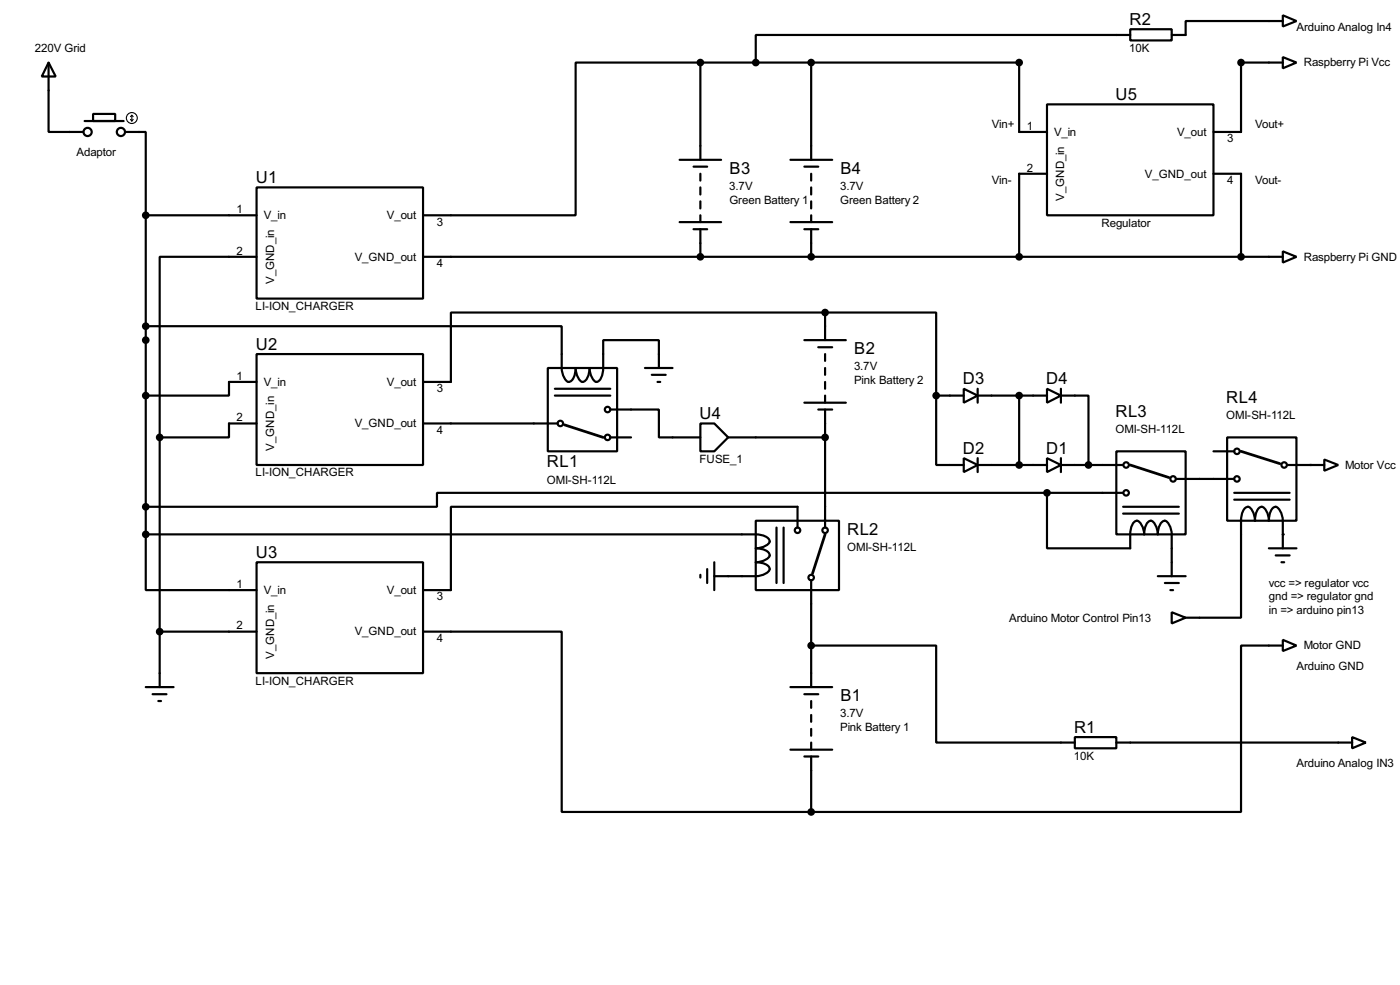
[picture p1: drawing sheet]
<svg xmlns="http://www.w3.org/2000/svg" width="256mm" height="180mm" viewBox="0 0 256 180" stroke-linecap="round" stroke-linejoin="round" font-family="sans-serif">
<g fill="none" stroke="#000" stroke-width=".4">
<path d="M8.9 11.5l1.3 2.5h-2.5zM8.9 11.5v12.7h6.4M128.3 11.5h-22.8v27.9h-28M128.3 11.5v17.8M128.3 11.5h58.4v12.7h5.1M148.6 11.5v17.8M191.8 19.1h30.5v20.3h-30.5zM207.1 5.4h7.6v2h-7.6zM207.1 6.4h-68.6v5.1M235 10.5l2.5 1-2.5 1zM235 2.8l2.5 1.1-2.5 1zM235 3.9h-17.8v2.5h-2.5"/>
<path d="M235 11.5h-7.6v12.7h-5.1M15.5 22.2h7.2M17.1 20.9h4v1.3h-4zM22.9 24.2h3.8v15.2M26.7 39.4h20.3M26.7 39.4v58.4M47 34.3h30.5v20.4h-30.5zM124.5 29.3h7.6M127.1 30.5h2.5M128.3 31.8v1.3M128.3 34.3v1.3M128.3 36.9v1.3"/>
<path d="M128.3 39.4v1.3M144.8 29.3h7.7M147.4 30.5h2.5M148.6 31.8v1.3M148.6 34.3v1.3M148.6 36.9v1.3M148.6 39.4v1.3M191.8 31.8h-5.1v15.2M222.3 31.8h5.1v15.2M26.7 59.7h76.2v5.1a7.1 7.1 0 0 0 .4 4.3l.6 .7a.91 .91 0 0 0 1.2-.7l.4-1.7a2.75 2.75 0 0 0 1.2 2.5 2.37 2.37 0 0 0 1.3-2.5 2.75 2.75 0 0 0 1.3 2.5 1.5 1.5 0 0 0 1-1.3l.2-1.2v-5.1h10.2v5.1M47 47h-17.7v33.1M77.5 47h157.5"/>
<path d="M124.5 40.7h7.6M127.1 42h2.5M128.3 42v5M144.8 40.7h7.7M147.4 42h2.5M148.6 42v5M151.2 57.2h20.3v15.2M151.2 57.2h-68.6v12.7h-5.1M151.2 57.2v5.1M235 46l2.5 1-2.5 1.1zM47 64.8h30.5v20.3h-30.5zM47 69.9h-5v2.5h-15.3"/>
<path d="M47 77.5h-5v2.6h-12.7M77.5 77.5h24.7M100.4 67.4h12.7v15.2h-12.7zM101.7 72.4h10.1M101.7 71.2h10.1M111.8 75h8.9v5.1h7.6M118.2 67.4h5M119.4 68.6h2.6M120.5 69.9h.5M128.3 77.5h2.6l2.5 2.6-2.5 2.5h-2.6zM147.4 62.3h7.6M147.4 73.7h7.6"/>
<path d="M149.9 63.6h2.6M149.9 75h2.6M151.2 64.8v1.3M151.2 67.4v1.2M151.2 69.9v1.3M151.2 72.4v1.3M151.2 75v21.6M171.5 72.4v12.7h5.1M171.5 72.4h5.1M176.6 71.2l2.5 1.2-2.5 1.3zM179.1 72.4h12.7M179.1 71.2v2.5"/>
<path d="M186.7 72.4v12.7M191.8 71.2l2.6 1.2-2.6 1.3zM194.4 72.4h5v12.7M194.4 71.2v2.5M26.7 97.8v10.2h20.3M26.7 97.8h111.8a2.33 2.33 0 0 1 2.5 1.3 2.68 2.68 0 0 1-2.5 1.3 3.1 3.1 0 0 1 2.4 .9 .88 .88 0 0 1-.7 1.2l-1.1 .3-.6 .1a3.2 3.2 0 0 1 2.4 .9 .9 .9 0 0 1-.7 1.2l-1.1 .4-.6 .1h-7.6M29.3 80.1v45.7M111.8 80.1h3.8M133.4 80.1h17.8M138.5 95.3h15.2v12.7h-15.2zM142.3 96.6v10.1M143.6 96.6v10.1"/>
<path d="M146.1 96.6v-3.8h-63.5v15.2h-5.1M176.6 83.9l2.5 1.2-2.5 1.3zM179.1 85.1h12.7M179.1 83.9v2.5M191.8 83.9l2.6 1.2-2.6 1.3zM191.8 90.2h-111.7v2.6h-53.4M191.8 90.2v10.2h15.3a8.4 8.4 0 0 1 .3-4.3 .88 .88 0 0 1 1.2-.7 3.1 3.1 0 0 1 1 2.4 2.27 2.27 0 0 1 1.3-2.5 2.65 2.65 0 0 1 1.2 2.5 2.29 2.29 0 0 1 1.3-2.5 2.65 2.65 0 0 1 1.3 2.5v7.7M191.8 90.2h14M194.4 85.1h11.4M194.4 83.9v2.5M204.5 82.6h12.7v15.2h-12.7zM205.8 94h10.2"/>
<path d="M205.8 92.8h10.2M215.4 87.7h10.7M222.3 82.6h3.8M224.8 80.1h12.7v15.2h-12.7zM226.1 90.2h10.2M226.1 91.5h10.2M235.8 85.1h6.8M242.6 84.1l2.6 1-2.6 1.1zM29.3 115.6h17.7M47 102.9h30.5v20.3h-30.5zM77.5 115.6h25.4v33h45.7M128.3 105.2v.5"/>
<path d="M129.6 104.2v2.5M130.9 102.9v5.1M148.6 118.2h22.9v17.7h25.4M148.6 106.2v19.6M212.1 105.5h5.1M213.4 106.7h2.6M214.4 108h.5M214.7 112.1l2.5 1-2.5 1zM232.5 100.4h5M233.7 101.7h2.6M234.8 102.9h.5M235 117.1l2.5 1.1-2.5 1z"/>
<path d="M235 118.2h-7.6v30.4h-78.8M235 100.4v-5.1a2.7 2.7 0 0 0-1.3-2.5 1.47 1.47 0 0 0-1.1 1.3l-.1 1.2a2.61 2.61 0 0 0-1.3-2.5 1.47 1.47 0 0 0-1.1 1.3l-.2 1.2a2.68 2.68 0 0 0-1.2-2.5 1.47 1.47 0 0 0-1.2 1.3l-.1 1.2v17.8h-10.2M26.7 125.8h5.1M28 127.1h2.5M29 128.3h.5M144.8 125.8h7.7M144.8 137.2h7.7M147.4 127.1h2.5M147.4 138.5h2.5M148.6 128.3v1.3M148.6 130.9v1.2M148.6 133.4v1.3"/>
<path d="M148.6 135.9v1.3M148.6 138.5v10.1M196.9 134.9h7.6v2.1h-7.6zM204.5 135.9h43.2M247.7 134.9l2.5 1-2.5 1.1z"/>
<circle cx="16" cy="24.2" r=".75"/>
<circle cx="22.1" cy="24.2" r=".75"/>
<circle cx="102.6" cy="77.5" r=".5"/>
<circle cx="111.3" cy="75" r=".5"/>
<circle cx="111.3" cy="80.1" r=".5"/>
<circle cx="146.1" cy="97.1" r=".5"/>
<circle cx="151.1" cy="97.1" r=".5"/>
<circle cx="206.3" cy="90.2" r=".5"/>
<circle cx="206.3" cy="85.1" r=".5"/>
<circle cx="214.9" cy="87.7" r=".5"/>
<circle cx="226.6" cy="87.7" r=".5"/>
<circle cx="226.6" cy="82.6" r=".5"/>
<circle cx="235.2" cy="85.1" r=".5"/>
<circle cx="148.6" cy="105.7" r=".5"/>
</g>
<g fill="#000">
<circle cx="235" cy="97.8" r=".2"/>
<circle cx="240.1" cy="85.1" r=".2"/>
</g>
<g fill="#000" stroke="#000" stroke-width=".4">
<circle cx="128.3" cy="11.5" r=".5"/>
<circle cx="138.4" cy="11.5" r=".5"/>
<circle cx="148.6" cy="11.5" r=".5"/>
<circle cx="186.7" cy="11.5" r=".5"/>
<circle cx="227.3" cy="11.5" r=".5"/>
<circle cx="26.7" cy="39.4" r=".5"/>
<circle cx="26.7" cy="59.7" r=".5"/>
<circle cx="128.3" cy="47" r=".5"/>
<circle cx="148.6" cy="47" r=".5"/>
<circle cx="151.1" cy="57.2" r=".5"/>
<circle cx="186.7" cy="47" r=".5"/>
<circle cx="227.3" cy="47" r=".5"/>
<circle cx="26.7" cy="62.3" r=".5"/>
<circle cx="26.7" cy="72.4" r=".5"/>
<circle cx="171.5" cy="72.4" r=".5"/>
<circle cx="186.7" cy="72.4" r=".5"/>
<circle cx="26.7" cy="97.8" r=".5"/>
<circle cx="26.7" cy="92.8" r=".5"/>
<circle cx="29.2" cy="80.1" r=".5"/>
<circle cx="151.1" cy="80.1" r=".5"/>
<circle cx="186.7" cy="85.1" r=".5"/>
<circle cx="191.8" cy="90.2" r=".5"/>
<circle cx="199.4" cy="85.1" r=".5"/>
<circle cx="29.2" cy="115.6" r=".5"/>
<circle cx="148.6" cy="118.2" r=".5"/>
<circle cx="148.6" cy="148.6" r=".5"/>
</g>
<g fill="none" stroke="#000" stroke-width=".2">
<path d="M23.9 21.9l.3 .3M24.2 21.1v1.1M24.2 21.1l-.3 .3M24.2 21.1l.2 .3M24.4 21.9l-.2 .3"/>
<circle cx="24.1" cy="21.6" r="1"/>
</g>
<path d="M103.4 77.8l7.1 2.3M151.2 97.8l-2.3 7.2M207.1 85.1l7.1 2.3M227.4 82.6l7.1 2.3" fill="none" stroke="#000" stroke-width=".5"/>
<g font-size="3.4">
<text x="206.9" y="4.6">R2</text>
<text x="204.4" y="18.3">U5</text>
<text x="46.9" y="33.5">U1</text>
<text x="133.7" y="31.8">B3</text>
<text x="154" y="31.8">B4</text>
<text x="46.9" y="64">U2</text>
<text x="156.5" y="64.8">B2</text>
<text x="176.4" y="70.4">D3</text>
<text x="191.7" y="70.4">D4</text>
<text x="128.2" y="76.7">U4</text>
<text x="204.4" y="76.2">RL3</text>
<text x="224.7" y="73.7">RL4</text>
<text x="176.4" y="83.1">D2</text>
<text x="191.7" y="83.1">D1</text>
<text x="100.2" y="85.6">RL1</text>
<text x="155.2" y="97.9">RL2</text>
<text x="46.9" y="102.1">U3</text>
<text x="154" y="128.3">B1</text>
<text x="196.8" y="134.1">R1</text>
</g>
<g font-size="2.4">
<text x="237.5" y="5.8">Arduino Analog In4</text>
<text x="6.4" y="9.6">220V Grid</text>
<text x="206.9" y="9.5">10K</text>
<text x="238.8" y="12.2">Raspberry Pi Vcc</text>
<text x="181.7" y="23.5">Vin+</text>
<text x="188.1" y="23.8">1</text>
<text x="229.9" y="23.5">Vout+</text>
<text x="14" y="28.6">Adaptor</text>
<text x="193.1" y="24.9">V_in</text>
<text x="215.6" y="24.9">V_out</text>
<text x="224.8" y="26.1">3</text>
<text x="133.6" y="34.7">3.7V</text>
<text x="153.9" y="34.7">3.7V</text>
<text x="181.7" y="33.7">Vin-</text>
<text x="188.1" y="31.4">2</text>
<text x="209.7" y="32.5">V_GND_out</text>
<text x="224.8" y="33.7">4</text>
<text x="229.9" y="33.7">Vout-</text>
<text x="43.4" y="39">1</text>
<text x="48.3" y="40.1">V_in</text>
<text x="70.9" y="40.1">V_out</text>
<text x="80.1" y="41.3">3</text>
<text x="133.6" y="37.3">Green Battery 1</text>
<text x="153.9" y="37.3">Green Battery 2</text>
<text x="195" y="36.8" transform="rotate(-90 195 36.8)">V_GND_in</text>
<text x="201.8" y="41.5">Regulator</text>
<text x="43.4" y="46.6">2</text>
<text x="65" y="47.7">V_GND_out</text>
<text x="238.8" y="47.7">Raspberry Pi GND</text>
<text x="50.2" y="52" transform="rotate(-90 50.2 52)">V_GND_in</text>
<text x="80.1" y="48.9">4</text>
<text x="46.8" y="56.8">LI-ION_CHARGER</text>
<text x="43.4" y="69.5">1</text>
<text x="48.3" y="70.6">V_in</text>
<text x="70.9" y="70.6">V_out</text>
<text x="80.1" y="71.8">3</text>
<text x="156.5" y="67.7">3.7V</text>
<text x="156.5" y="70.3">Pink Battery 2</text>
<text x="43.4" y="77.1">2</text>
<text x="224.6" y="76.7">OMI-SH-112L</text>
<text x="50.2" y="82.5" transform="rotate(-90 50.2 82.5)">V_GND_in</text>
<text x="65" y="78.2">V_GND_out</text>
<text x="80.1" y="79.4">4</text>
<text x="204.3" y="79.2">OMI-SH-112L</text>
<text x="46.8" y="87.2">LI-ION_CHARGER</text>
<text x="100.2" y="88.5">OMI-SH-112L</text>
<text x="128.1" y="84.7">FUSE_1</text>
<text x="246.4" y="85.8">Motor Vcc</text>
<text x="155.2" y="100.8">OMI-SH-112L</text>
<text x="43.4" y="107.6">1</text>
<text x="232.5" y="107.4">vcc =&gt; regulator vcc</text>
<text x="48.3" y="108.7">V_in</text>
<text x="70.9" y="108.7">V_out</text>
<text x="80.1" y="109.9">3</text>
<text x="184.9" y="113.8">Arduino Motor Control Pin13</text>
<text x="232.5" y="109.9">gnd =&gt; regulator gnd</text>
<text x="232.5" y="112.4">in =&gt; arduino pin13</text>
<text x="43.4" y="115.2">2</text>
<text x="65" y="116.3">V_GND_out</text>
<text x="80.1" y="117.5">4</text>
<text x="238.8" y="118.9">Motor GND</text>
<text x="46.8" y="125.3">LI-ION_CHARGER</text>
<text x="50.2" y="120.6" transform="rotate(-90 50.2 120.6)">V_GND_in</text>
<text x="237.5" y="122.6">Arduino GND</text>
<text x="153.9" y="131.3">3.7V</text>
<text x="153.9" y="133.8">Pink Battery 1</text>
<text x="196.7" y="139.1">10K</text>
<text x="237.5" y="140.4">Arduino Analog IN3</text>
</g>
</svg>
